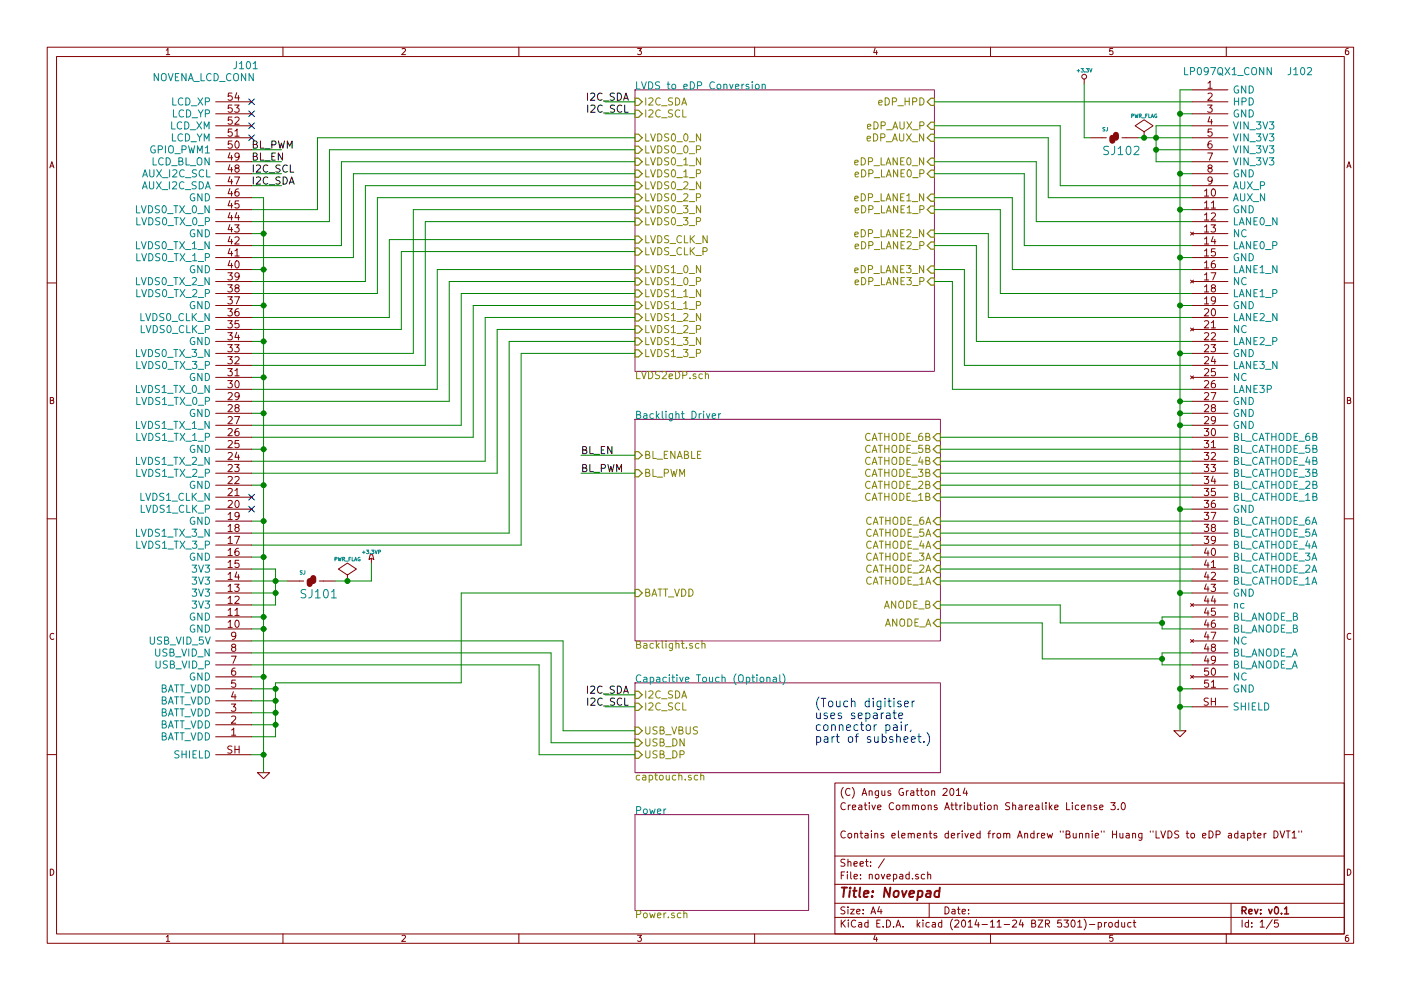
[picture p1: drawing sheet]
EESchema Schematic File Version 2
LIBS:novepad
LIBS:freetronics_kicad_sch_lib
LIBS:power
LIBS:device
LIBS:transistors
LIBS:conn
LIBS:linear
LIBS:regul
LIBS:74xx
LIBS:cmos4000
LIBS:adc-dac
LIBS:memory
LIBS:xilinx
LIBS:special
LIBS:microcontrollers
LIBS:dsp
LIBS:microchip
LIBS:analog_switches
LIBS:motorola
LIBS:texas
LIBS:intel
LIBS:audio
LIBS:interface
LIBS:digital-audio
LIBS:philips
LIBS:display
LIBS:cypress
LIBS:siliconi
LIBS:opto
LIBS:atmel
LIBS:contrib
LIBS:valves
LIBS:novepad-cache
EELAYER 25 0
EELAYER END
$Descr A4 11693 8268
encoding utf-8
Sheet 1 5
Title "Novepad"
Date ""
Rev "v0.1"
Comp ""
Comment1 "Contains elements derived from Andrew \"Bunnie\" Huang \"LVDS to eDP adapter DVT1\""
Comment2 ""
Comment3 "Creative Commons Attribution Sharealike License 3.0"
Comment4 "(C) Angus Gratton 2014"
$EndDescr
$Comp
L LP097QX1_CONN J102
U 1 1
P 10350 2050
F 0 "J102" H 10850 3500 60  0000 C CNN
F 1 "LP097QX1_CONN" H 10250 3500 60  0000 C CNN
F 2 "novepad:MOLEX_502250_8051" H 10350 2050 60  0001 C CNN
F 3 "" H 10350 2050 60  0000 C CNN
	1    10350 2050
	1    0    0    -1  
$EndComp
$Comp
L GND #PWR104
U 1 1
P 9850 6100
F 0 "#PWR104" H 9850 6100 30  0001 C CNN
F 1 "GND" H 9850 6030 30  0001 C CNN
F 2 "" H 9850 6100 60  0000 C CNN
F 3 "" H 9850 6100 60  0000 C CNN
	1    9850 6100
	1    0    0    -1  
$EndComp
$Sheet
S 5300 3500 2550 1850
U 543B8BB7
F0 "Backlight Driver" 60
F1 "Backlight.sch" 60
F2 "ANODE_A" I R 7850 5200 60 
F3 "CATHODE_1A" I R 7850 4850 60 
F4 "CATHODE_2A" I R 7850 4750 60 
F5 "CATHODE_3A" I R 7850 4650 60 
F6 "CATHODE_4A" I R 7850 4550 60 
F7 "CATHODE_5A" I R 7850 4450 60 
F8 "CATHODE_6A" I R 7850 4350 60 
F9 "ANODE_B" I R 7850 5050 60 
F10 "CATHODE_1B" I R 7850 4150 60 
F11 "CATHODE_2B" I R 7850 4050 60 
F12 "CATHODE_3B" I R 7850 3950 60 
F13 "CATHODE_4B" I R 7850 3850 60 
F14 "CATHODE_5B" I R 7850 3750 60 
F15 "CATHODE_6B" I R 7850 3650 60 
F16 "BL_ENABLE" I L 5300 3800 60 
F17 "BL_PWM" I L 5300 3950 60 
F18 "BATT_VDD" I L 5300 4950 60 
$EndSheet
$Sheet
S 5300 750  2500 2350
U 543B8BCE
F0 "LVDS to eDP Conversion" 60
F1 "LVDS2eDP.sch" 60
F2 "eDP_HPD" I R 7800 850 60 
F3 "eDP_AUX_P" I R 7800 1050 60 
F4 "eDP_AUX_N" I R 7800 1150 60 
F5 "eDP_LANE0_N" I R 7800 1350 60 
F6 "eDP_LANE0_P" I R 7800 1450 60 
F7 "eDP_LANE1_N" I R 7800 1650 60 
F8 "eDP_LANE1_P" I R 7800 1750 60 
F9 "eDP_LANE2_N" I R 7800 1950 60 
F10 "eDP_LANE2_P" I R 7800 2050 60 
F11 "eDP_LANE3_N" I R 7800 2250 60 
F12 "eDP_LANE3_P" I R 7800 2350 60 
F13 "I2C_SDA" I L 5300 850 60 
F14 "I2C_SCL" I L 5300 950 60 
F15 "LVDS0_2_N" I L 5300 1550 60 
F16 "LVDS0_2_P" I L 5300 1650 60 
F17 "LVDS0_3_N" I L 5300 1750 60 
F18 "LVDS0_3_P" I L 5300 1850 60 
F19 "LVDS0_0_N" I L 5300 1150 60 
F20 "LVDS0_0_P" I L 5300 1250 60 
F21 "LVDS0_1_N" I L 5300 1350 60 
F22 "LVDS0_1_P" I L 5300 1450 60 
F23 "LVDS_CLK_N" I L 5300 2000 60 
F24 "LVDS_CLK_P" I L 5300 2100 60 
F25 "LVDS1_2_N" I L 5300 2650 60 
F26 "LVDS1_2_P" I L 5300 2750 60 
F27 "LVDS1_3_N" I L 5300 2850 60 
F28 "LVDS1_3_P" I L 5300 2950 60 
F29 "LVDS1_0_N" I L 5300 2250 60 
F30 "LVDS1_0_P" I L 5300 2350 60 
F31 "LVDS1_1_N" I L 5300 2450 60 
F32 "LVDS1_1_P" I L 5300 2550 60 
$EndSheet
$Comp
L +3.3V #PWR103
U 1 1
P 9050 700
F 0 "#PWR103" H 9050 660 30  0001 C CNN
F 1 "+3.3V" H 9050 810 30  0000 C CNN
F 2 "" H 9050 700 60  0000 C CNN
F 3 "" H 9050 700 60  0000 C CNN
	1    9050 700 
	1    0    0    -1  
$EndComp
$Comp
L GND #PWR101
U 1 1
P 2200 6450
F 0 "#PWR101" H 2200 6450 30  0001 C CNN
F 1 "GND" H 2200 6380 30  0001 C CNN
F 2 "" H 2200 6450 60  0000 C CNN
F 3 "" H 2200 6450 60  0000 C CNN
	1    2200 6450
	1    0    0    -1  
$EndComp
Text Label 5250 850  2    60   ~ 0
I2C_SDA
Text Label 5250 950  2    60   ~ 0
I2C_SCL
Text Label 2100 1550 0    60   ~ 0
I2C_SDA
Text Label 2100 1450 0    60   ~ 0
I2C_SCL
Text Label 2100 1350 0    60   ~ 0
BL_EN
Text Label 2100 1250 0    60   ~ 0
BL_PWM
NoConn ~ 2100 850 
NoConn ~ 2100 950 
NoConn ~ 2100 1050
NoConn ~ 2100 1150
$Sheet
S 5300 5700 2550 750 
U 543EDBFB
F0 "Capacitive Touch (Optional)" 60
F1 "captouch.sch" 60
F2 "I2C_SDA" I L 5300 5800 60 
F3 "I2C_SCL" I L 5300 5900 60 
F4 "USB_DP" I L 5300 6300 60 
F5 "USB_DN" I L 5300 6200 60 
F6 "USB_VBUS" I L 5300 6100 60 
$EndSheet
Text Notes 6800 6200 0    71   ~ 0
(Touch digitiser\nuses separate\nconnector pair,\npart of subsheet.)
Text Label 5250 5800 2    60   ~ 0
I2C_SDA
Text Label 5250 5900 2    60   ~ 0
I2C_SCL
$Comp
L +3.3VP #PWR102
U 1 1
P 3100 4700
F 0 "#PWR102" H 3150 4730 20  0001 C CNN
F 1 "+3.3VP" H 3100 4790 30  0000 C CNN
F 2 "" H 3100 4700 60  0000 C CNN
F 3 "" H 3100 4700 60  0000 C CNN
	1    3100 4700
	1    0    0    -1  
$EndComp
Text Label 4850 3800 0    60   ~ 0
BL_EN
Text Label 4850 3950 0    60   ~ 0
BL_PWM
$Sheet
S 5300 6800 1450 800 
U 543FFED0
F0 "Power" 60
F1 "Power.sch" 60
$EndSheet
Wire Wire Line
	9950 750  9850 750 
Wire Wire Line
	9850 750  9850 6100
Wire Wire Line
	9850 950  9950 950 
Wire Wire Line
	9850 1450 9950 1450
Connection ~ 9850 950 
Wire Wire Line
	9850 1750 9950 1750
Connection ~ 9850 1450
Wire Wire Line
	9850 2150 9950 2150
Connection ~ 9850 1750
Wire Wire Line
	9850 2550 9950 2550
Connection ~ 9850 2150
Wire Wire Line
	9850 2950 9950 2950
Connection ~ 9850 2550
Wire Wire Line
	9850 3350 9950 3350
Connection ~ 9850 2950
Wire Wire Line
	9850 3450 9950 3450
Connection ~ 9850 3350
Wire Wire Line
	9850 3550 9950 3550
Connection ~ 9850 3450
Wire Wire Line
	9850 4250 9950 4250
Connection ~ 9850 3550
Wire Wire Line
	9850 4950 9950 4950
Connection ~ 9850 4250
Wire Wire Line
	9850 5750 9950 5750
Connection ~ 9850 4950
Wire Wire Line
	9700 5150 9700 5250
Wire Wire Line
	9700 5150 9950 5150
Wire Wire Line
	9700 5250 9950 5250
Connection ~ 9700 5200
Wire Wire Line
	9950 5450 9700 5450
Wire Wire Line
	9700 5450 9700 5550
Wire Wire Line
	9700 5550 9950 5550
Connection ~ 9700 5500
Connection ~ 9850 5750
Wire Wire Line
	7800 850  9950 850 
Wire Wire Line
	7800 1050 8850 1050
Wire Wire Line
	8850 1050 8850 1550
Wire Wire Line
	8850 1550 9950 1550
Wire Wire Line
	9950 1650 8750 1650
Wire Wire Line
	8750 1650 8750 1150
Wire Wire Line
	8750 1150 7800 1150
Wire Wire Line
	7800 1350 8650 1350
Wire Wire Line
	8650 1350 8650 1850
Wire Wire Line
	8650 1850 9950 1850
Wire Wire Line
	9950 2050 8550 2050
Wire Wire Line
	8550 2050 8550 1450
Wire Wire Line
	8550 1450 7800 1450
Wire Wire Line
	7800 1650 8450 1650
Wire Wire Line
	8450 1650 8450 2250
Wire Wire Line
	8450 2250 9950 2250
Wire Wire Line
	7800 1750 8350 1750
Wire Wire Line
	8350 1750 8350 2450
Wire Wire Line
	8350 2450 9950 2450
Wire Wire Line
	7800 1950 8250 1950
Wire Wire Line
	8250 1950 8250 2650
Wire Wire Line
	8250 2650 9950 2650
Wire Wire Line
	7800 2050 8150 2050
Wire Wire Line
	8150 2050 8150 2850
Wire Wire Line
	8150 2850 9950 2850
Wire Wire Line
	7800 2250 8050 2250
Wire Wire Line
	8050 2250 8050 3050
Wire Wire Line
	8050 3050 9950 3050
Wire Wire Line
	7800 2350 7950 2350
Wire Wire Line
	7950 2350 7950 3250
Wire Wire Line
	7950 3250 9950 3250
Wire Wire Line
	7850 3650 9950 3650
Wire Wire Line
	7850 3750 9950 3750
Wire Wire Line
	7850 3850 9950 3850
Wire Wire Line
	7850 3950 9950 3950
Wire Wire Line
	7850 4050 9950 4050
Wire Wire Line
	7850 4150 9950 4150
Wire Wire Line
	7850 4350 9950 4350
Wire Wire Line
	7850 4450 9950 4450
Wire Wire Line
	9950 4550 7850 4550
Wire Wire Line
	7850 4650 9950 4650
Wire Wire Line
	9950 4750 7850 4750
Wire Wire Line
	7850 4850 9950 4850
Wire Wire Line
	9700 5200 8850 5200
Wire Wire Line
	8850 5200 8850 5050
Wire Wire Line
	8850 5050 7850 5050
Wire Wire Line
	8700 5500 9700 5500
Wire Wire Line
	8700 5500 8700 5200
Wire Wire Line
	8700 5200 7850 5200
Connection ~ 2300 5850
Connection ~ 2300 5950
Connection ~ 2300 6050
Connection ~ 2300 5750
Wire Wire Line
	2200 5650 2100 5650
Wire Wire Line
	2200 5250 2100 5250
Connection ~ 2200 5650
Wire Wire Line
	2200 5150 2100 5150
Connection ~ 2200 5250
Wire Wire Line
	2300 5050 2100 5050
Wire Wire Line
	2300 4950 2100 4950
Wire Wire Line
	2100 4850 2400 4850
Wire Wire Line
	2100 4750 2300 4750
Connection ~ 2300 4950
Connection ~ 2300 4850
Wire Wire Line
	2200 4650 2100 4650
Connection ~ 2200 5150
Wire Wire Line
	2200 4350 2100 4350
Connection ~ 2200 4650
Wire Wire Line
	2200 4050 2100 4050
Connection ~ 2200 4350
Wire Wire Line
	2200 3750 2100 3750
Connection ~ 2200 4050
Wire Wire Line
	2200 3450 2100 3450
Connection ~ 2200 3750
Wire Wire Line
	2200 3150 2100 3150
Connection ~ 2200 3450
Wire Wire Line
	2200 2850 2100 2850
Connection ~ 2200 3150
Wire Wire Line
	2200 2550 2100 2550
Connection ~ 2200 2850
Wire Wire Line
	2200 2250 2100 2250
Connection ~ 2200 2550
Wire Wire Line
	2200 1950 2100 1950
Connection ~ 2200 2250
Wire Wire Line
	2100 1650 2200 1650
Connection ~ 2200 1950
Wire Wire Line
	5300 850  5050 850 
Wire Wire Line
	5300 950  5050 950 
Wire Wire Line
	2350 1450 2100 1450
Wire Wire Line
	2350 1550 2100 1550
Wire Wire Line
	2200 1650 2200 6450
Wire Wire Line
	2100 1350 2350 1350
Wire Wire Line
	2100 1250 2350 1250
Wire Wire Line
	5300 5800 5050 5800
Wire Wire Line
	5300 5900 5050 5900
Wire Wire Line
	2100 5750 2300 5750
Wire Wire Line
	2300 5850 2100 5850
Wire Wire Line
	2100 5950 2300 5950
Wire Wire Line
	2100 6050 2300 6050
Wire Wire Line
	2100 6150 2300 6150
Wire Wire Line
	4850 3800 5300 3800
Wire Wire Line
	4850 3950 5300 3950
Wire Wire Line
	3850 4950 5300 4950
Wire Wire Line
	2650 1150 5300 1150
Wire Wire Line
	2750 1250 5300 1250
Wire Wire Line
	2850 1350 5300 1350
Wire Wire Line
	2950 1450 5300 1450
Wire Wire Line
	3050 1550 5300 1550
Wire Wire Line
	3150 1650 5300 1650
Wire Wire Line
	3250 2000 5300 2000
Wire Wire Line
	3350 2100 5300 2100
Wire Wire Line
	3450 1750 5300 1750
Wire Wire Line
	3550 1850 5300 1850
Wire Wire Line
	2100 1750 2650 1750
Wire Wire Line
	2650 1750 2650 1150
Wire Wire Line
	2750 1250 2750 1850
Wire Wire Line
	2750 1850 2100 1850
Wire Wire Line
	2100 2050 2850 2050
Wire Wire Line
	2850 2050 2850 1350
Wire Wire Line
	2950 1450 2950 2150
Wire Wire Line
	2950 2150 2100 2150
Wire Wire Line
	2100 2350 3050 2350
Wire Wire Line
	3050 2350 3050 1550
Wire Wire Line
	3150 1650 3150 2450
Wire Wire Line
	3150 2450 2100 2450
Wire Wire Line
	2100 2650 3250 2650
Wire Wire Line
	3250 2650 3250 2000
Wire Wire Line
	2100 2750 3350 2750
Wire Wire Line
	3350 2750 3350 2100
Wire Wire Line
	3450 1750 3450 2950
Wire Wire Line
	3450 2950 2100 2950
Wire Wire Line
	2100 3050 3550 3050
Wire Wire Line
	3550 3050 3550 1850
Wire Wire Line
	2100 3250 3650 3250
Wire Wire Line
	3650 3250 3650 2250
Wire Wire Line
	3650 2250 5300 2250
Wire Wire Line
	2100 3350 3750 3350
Wire Wire Line
	3750 3350 3750 2350
Wire Wire Line
	3750 2350 5300 2350
Wire Wire Line
	2100 3550 3850 3550
Wire Wire Line
	3850 3550 3850 2450
Wire Wire Line
	3850 2450 5300 2450
Wire Wire Line
	2100 3650 3950 3650
Wire Wire Line
	3950 3650 3950 2550
Wire Wire Line
	3950 2550 5300 2550
Wire Wire Line
	2100 3850 4050 3850
Wire Wire Line
	4050 3850 4050 2650
Wire Wire Line
	4050 2650 5300 2650
Wire Wire Line
	2100 3950 4150 3950
Wire Wire Line
	4150 3950 4150 2750
Wire Wire Line
	4150 2750 5300 2750
NoConn ~ 2100 4150
NoConn ~ 2100 4250
Wire Wire Line
	2100 4450 4250 4450
Wire Wire Line
	4250 4450 4250 2850
Wire Wire Line
	4250 2850 5300 2850
Wire Wire Line
	5300 2950 4350 2950
Wire Wire Line
	4350 2950 4350 4550
Wire Wire Line
	4350 4550 2100 4550
Wire Wire Line
	2300 6150 2300 5700
Wire Wire Line
	2300 5700 3850 5700
Wire Wire Line
	3850 5700 3850 4950
Wire Wire Line
	9950 5900 9850 5900
Connection ~ 9850 5900
$Comp
L NOVENA_LCD_CONN J101
U 1 1
P 1650 3500
F 0 "J101" H 2050 6450 60  0000 C CNN
F 1 "NOVENA_LCD_CONN" H 1700 6350 60  0000 C CNN
F 2 "novepad:MOLEX_51926_5494" H 2800 4650 60  0001 C CNN
F 3 "" H 2800 4650 60  0000 C CNN
	1    1650 3500
	1    0    0    -1  
$EndComp
Wire Wire Line
	2100 5350 4700 5350
Wire Wire Line
	4700 5350 4700 6100
Wire Wire Line
	4700 6100 5300 6100
Wire Wire Line
	5300 6200 4600 6200
Wire Wire Line
	4600 6200 4600 5450
Wire Wire Line
	4600 5450 2100 5450
Wire Wire Line
	2100 5550 4500 5550
Wire Wire Line
	4500 5550 4500 6300
Wire Wire Line
	4500 6300 5300 6300
$Comp
L SJ SJ102
U 1 1
P 9300 1150
F 0 "SJ102" H 9200 1000 70  0000 L BNN
F 1 "SJ" H 9200 1200 30  0000 L BNN
F 2 "FT:SJ_SHORTED" H 9300 1150 60  0001 C CNN
F 3 "" H 9300 1150 60  0000 C CNN
	1    9300 1150
	1    0    0    -1  
$EndComp
Wire Wire Line
	9050 700  9050 1150
Wire Wire Line
	9500 1150 9950 1150
Wire Wire Line
	9950 1050 9650 1050
Wire Wire Line
	9650 1050 9650 1350
Connection ~ 9650 1150
Wire Wire Line
	9650 1250 9950 1250
Wire Wire Line
	9650 1350 9950 1350
Connection ~ 9650 1250
$Comp
L SJ SJ101
U 1 1
P 2600 4850
F 0 "SJ101" H 2500 4700 70  0000 L BNN
F 1 "SJ" H 2500 4900 30  0000 L BNN
F 2 "FT:SJ_SHORTED" H 2600 4850 60  0001 C CNN
F 3 "" H 2600 4850 60  0000 C CNN
	1    2600 4850
	1    0    0    -1  
$EndComp
Wire Wire Line
	2300 4750 2300 5050
Wire Wire Line
	2800 4850 3100 4850
Wire Wire Line
	3100 4850 3100 4700
$Comp
L PWR_FLAG #FLG101
U 1 1
P 2900 4850
F 0 "#FLG101" H 2900 4945 30  0001 C CNN
F 1 "PWR_FLAG" H 2900 5030 30  0000 C CNN
F 2 "" H 2900 4850 60  0000 C CNN
F 3 "" H 2900 4850 60  0000 C CNN
	1    2900 4850
	1    0    0    -1  
$EndComp
Connection ~ 2900 4850
$Comp
L PWR_FLAG #FLG102
U 1 1
P 9550 1150
F 0 "#FLG102" H 9550 1245 30  0001 C CNN
F 1 "PWR_FLAG" H 9550 1330 30  0000 C CNN
F 2 "" H 9550 1150 60  0000 C CNN
F 3 "" H 9550 1150 60  0000 C CNN
	1    9550 1150
	1    0    0    -1  
$EndComp
Wire Wire Line
	9050 1150 9100 1150
Connection ~ 9550 1150
Wire Wire Line
	2100 6300 2200 6300
Connection ~ 2200 6300
$EndSCHEMATC
